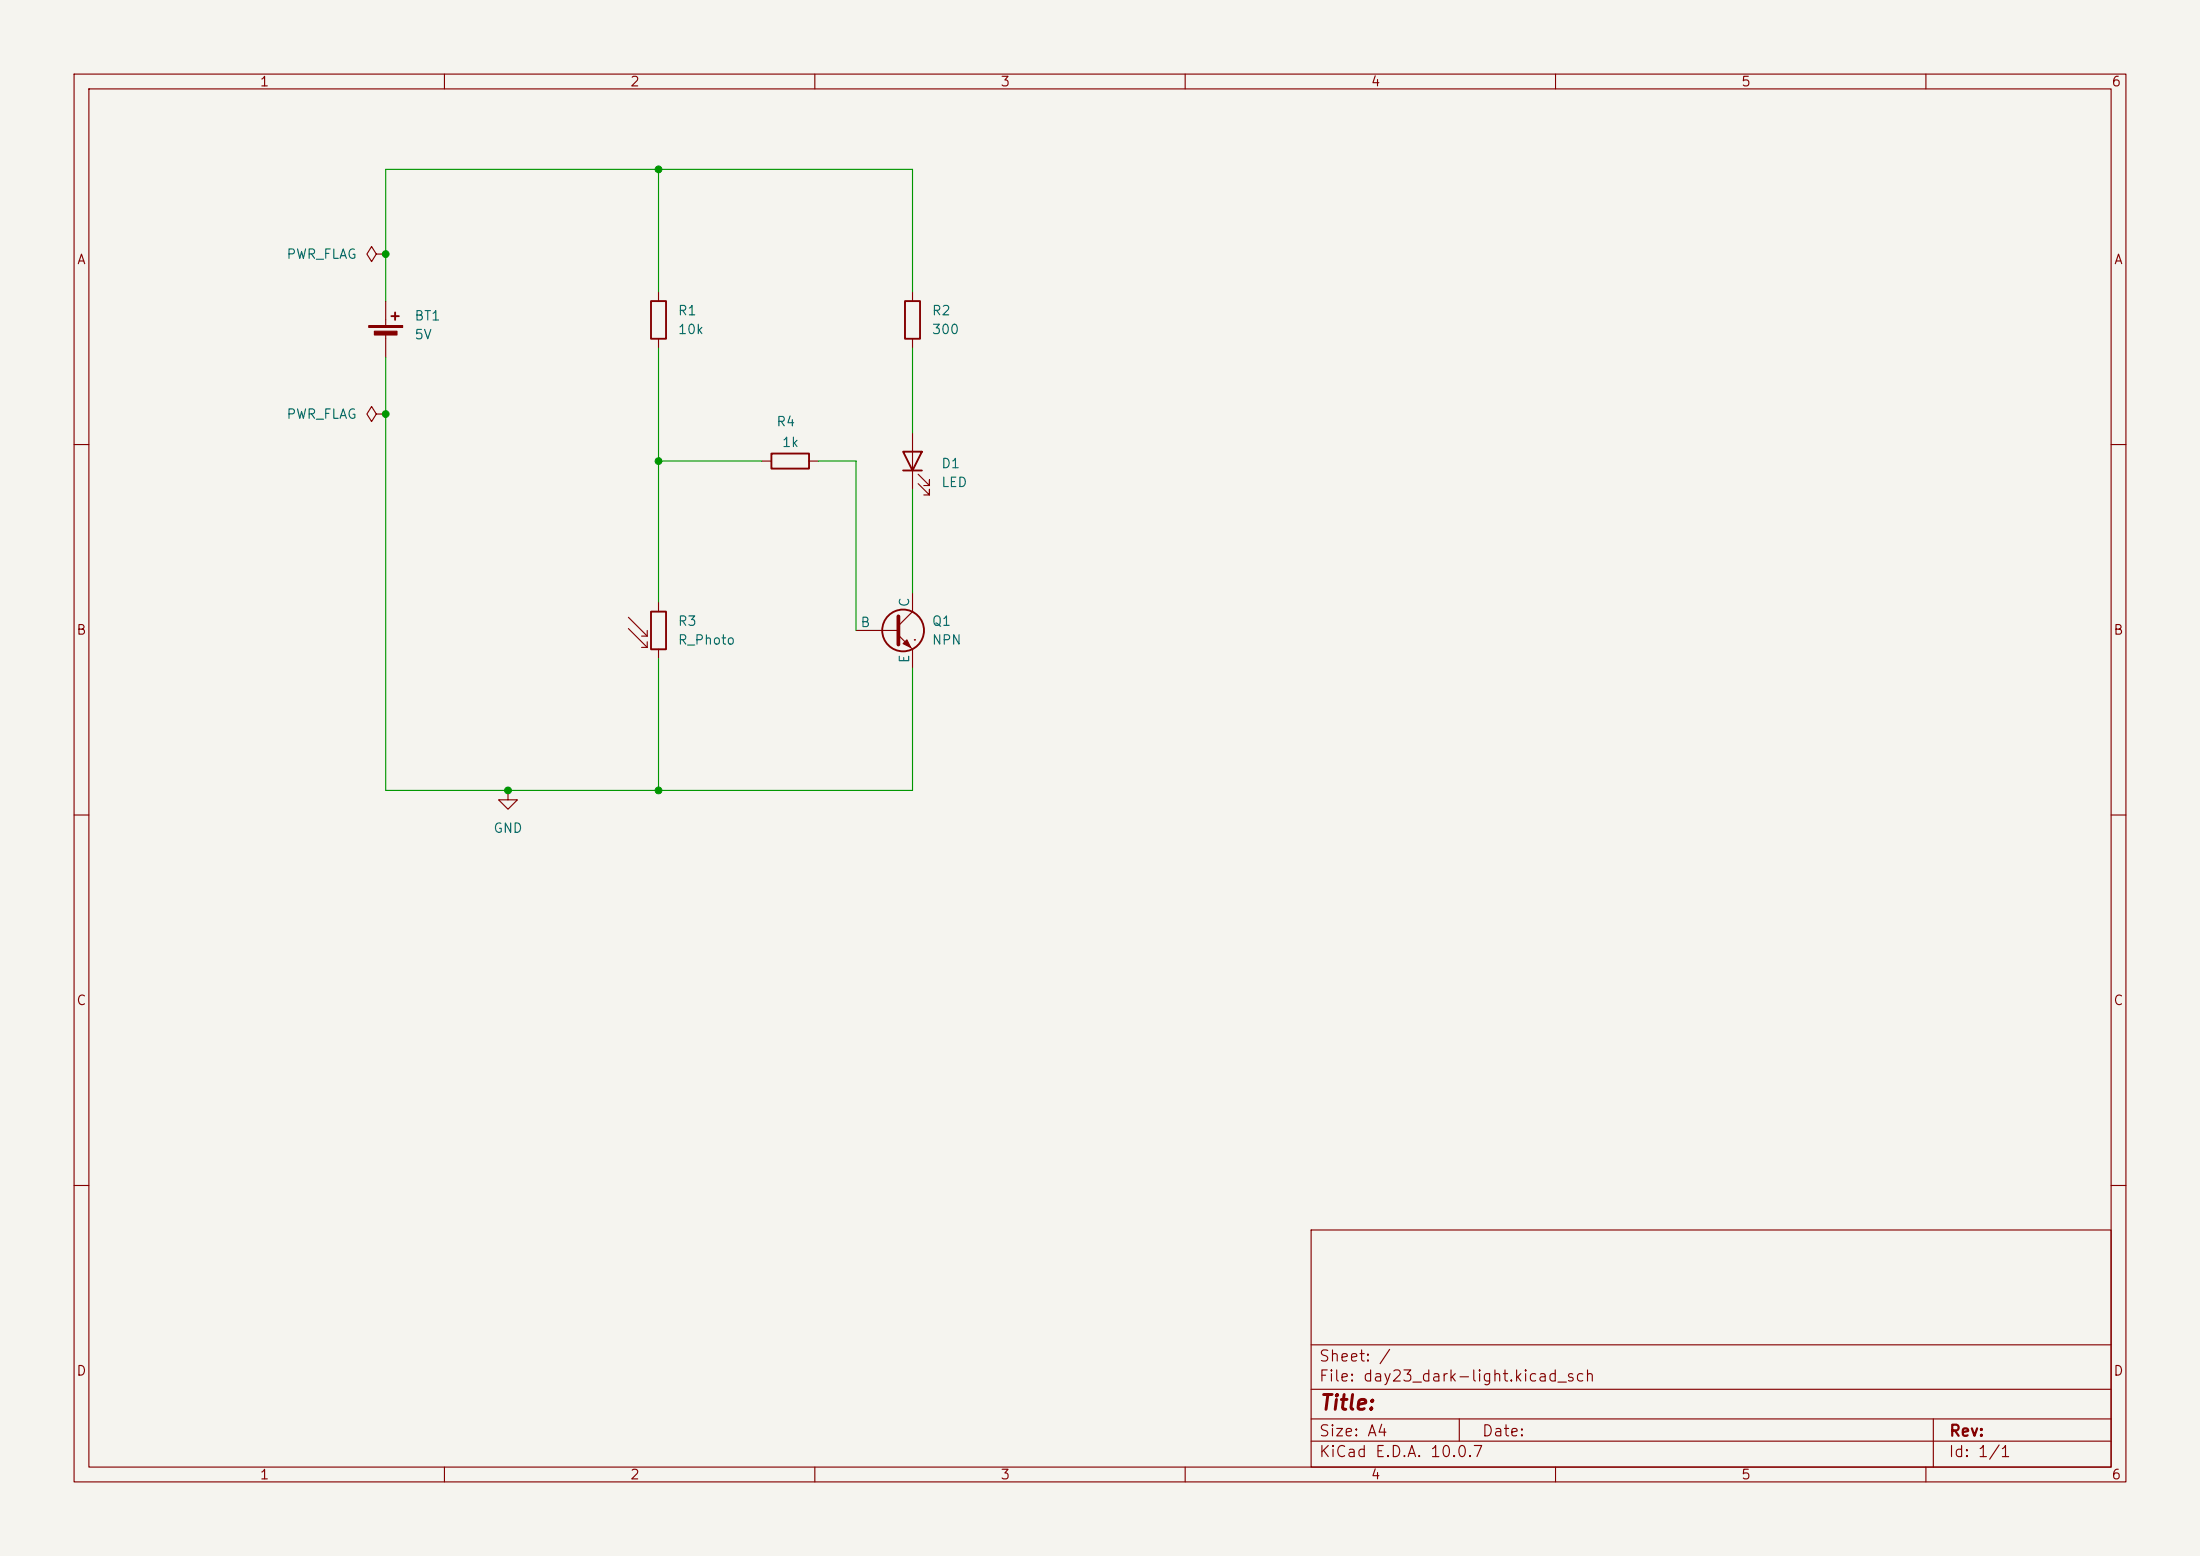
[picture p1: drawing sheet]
(kicad_sch
 (version 20260306)
 (generator "eeschema")
 (generator_version "10.0")
 (paper "A4")
 (lib_symbols
  (symbol "Device:Battery_Cell"
   (pin_numbers (hide yes))
   (pin_names
    (offset 0) (hide yes)) (exclude_from_sim no) (in_bom yes) (on_board yes)
   (in_pos_files yes)
   (duplicate_pin_numbers_are_jumpers no)
   (property "Reference" "BT" (at 2.54 2.54 0) (show_name no) (do_not_autoplace no) (effects (font (size 1.27 1.27)) (justify left)))
   (property "Value" "Battery_Cell" (at 2.54 0 0) (show_name no) (do_not_autoplace no) (effects (font (size 1.27 1.27)) (justify left)))
   (property "Footprint" "" (at 0 1.524 90) (show_name no) (do_not_autoplace no) (hide yes) (effects (font (size 1.27 1.27))))
   (property "Datasheet" "" (at 0 1.524 90) (show_name no) (do_not_autoplace no) (hide yes) (effects (font (size 1.27 1.27))))
   (property "Description" "Single-cell battery" (at 0 0 0) (show_name no) (do_not_autoplace no) (hide yes) (effects (font (size 1.27 1.27))))
   (property "Sim.Device" "V" (at 0 0 0) (show_name no) (do_not_autoplace no) (hide yes) (effects (font (size 1.27 1.27))))
   (property "Sim.Type" "DC" (at 0 0 0) (show_name no) (do_not_autoplace no) (hide yes) (effects (font (size 1.27 1.27))))
   (property "Sim.Pins" "1=+ 2=-" (at 0 0 0) (show_name no) (do_not_autoplace no) (hide yes) (effects (font (size 1.27 1.27))))
   (symbol "Battery_Cell_0_1"
    (rectangle (start -2.286 1.778) (end 2.286 1.524) (stroke (width 0) (type default)) (fill (type outline)))
    (rectangle (start -1.524 1.016) (end 1.524 0.508) (stroke (width 0) (type default)) (fill (type outline)))
    (polyline (pts (xy 0 1.778) (xy 0 2.54)) (stroke (width 0) (type default)) (fill (type none)))
    (polyline (pts (xy 0 0.762) (xy 0 0)) (stroke (width 0) (type default)) (fill (type none)))
    (polyline (pts (xy 0.762 3.048) (xy 1.778 3.048)) (stroke (width 0.254) (type default)) (fill (type none)))
    (polyline (pts (xy 1.27 3.556) (xy 1.27 2.54)) (stroke (width 0.254) (type default)) (fill (type none))))
   (symbol "Battery_Cell_1_1"
    (pin passive line (at 0 5.08 270) (length 2.54) (name "+" (effects (font (size 1.27 1.27)))) (number "1" (effects (font (size 1.27 1.27)))))
    (pin passive line (at 0 -2.54 90) (length 2.54) (name "-" (effects (font (size 1.27 1.27)))) (number "2" (effects (font (size 1.27 1.27))))))
   (embedded_fonts no))
  (symbol "Device:LED"
   (pin_numbers (hide yes))
   (pin_names
    (offset 1.016) (hide yes)) (exclude_from_sim no) (in_bom yes) (on_board yes)
   (in_pos_files yes)
   (duplicate_pin_numbers_are_jumpers no)
   (property "Reference" "D" (at 0 2.54 0) (show_name no) (do_not_autoplace no) (effects (font (size 1.27 1.27))))
   (property "Value" "LED" (at 0 -2.54 0) (show_name no) (do_not_autoplace no) (effects (font (size 1.27 1.27))))
   (property "Footprint" "" (at 0 0 0) (show_name no) (do_not_autoplace no) (hide yes) (effects (font (size 1.27 1.27))))
   (property "Datasheet" "" (at 0 0 0) (show_name no) (do_not_autoplace no) (hide yes) (effects (font (size 1.27 1.27))))
   (property "Description" "Light emitting diode" (at 0 0 0) (show_name no) (do_not_autoplace no) (hide yes) (effects (font (size 1.27 1.27))))
   (property "Sim.Pins" "1=K 2=A" (at 0 0 0) (show_name no) (do_not_autoplace no) (hide yes) (effects (font (size 1.27 1.27))))
   (symbol "LED_0_1"
    (polyline (pts (xy -3.048 -0.762) (xy -4.572 -2.286) (xy -3.81 -2.286) (xy -4.572 -2.286) (xy -4.572 -1.524)) (stroke (width 0) (type default)) (fill (type none)))
    (polyline (pts (xy -1.778 -0.762) (xy -3.302 -2.286) (xy -2.54 -2.286) (xy -3.302 -2.286) (xy -3.302 -1.524)) (stroke (width 0) (type default)) (fill (type none)))
    (polyline (pts (xy -1.27 0) (xy 1.27 0)) (stroke (width 0) (type default)) (fill (type none)))
    (polyline (pts (xy -1.27 -1.27) (xy -1.27 1.27)) (stroke (width 0.254) (type default)) (fill (type none)))
    (polyline (pts (xy 1.27 -1.27) (xy 1.27 1.27) (xy -1.27 0) (xy 1.27 -1.27)) (stroke (width 0.254) (type default)) (fill (type none))))
   (symbol "LED_1_1"
    (pin passive line (at -3.81 0 0) (length 2.54) (name "K" (effects (font (size 1.27 1.27)))) (number "1" (effects (font (size 1.27 1.27)))))
    (pin passive line (at 3.81 0 180) (length 2.54) (name "A" (effects (font (size 1.27 1.27)))) (number "2" (effects (font (size 1.27 1.27))))))
   (embedded_fonts no))
  (symbol "Device:R"
   (pin_numbers (hide yes))
   (pin_names
    (offset 0)) (exclude_from_sim no) (in_bom yes) (on_board yes)
   (in_pos_files yes)
   (duplicate_pin_numbers_are_jumpers no)
   (property "Reference" "R" (at 2.032 0 90) (show_name no) (do_not_autoplace no) (effects (font (size 1.27 1.27))))
   (property "Value" "R" (at 0 0 90) (show_name no) (do_not_autoplace no) (effects (font (size 1.27 1.27))))
   (property "Footprint" "" (at -1.778 0 90) (show_name no) (do_not_autoplace no) (hide yes) (effects (font (size 1.27 1.27))))
   (property "Datasheet" "" (at 0 0 0) (show_name no) (do_not_autoplace no) (hide yes) (effects (font (size 1.27 1.27))))
   (property "Description" "Resistor" (at 0 0 0) (show_name no) (do_not_autoplace no) (hide yes) (effects (font (size 1.27 1.27))))
   (symbol "R_0_1"
    (rectangle (start -1.016 -2.54) (end 1.016 2.54) (stroke (width 0.254) (type default)) (fill (type none))))
   (symbol "R_1_1"
    (pin passive line (at 0 3.81 270) (length 1.27) (name "" (effects (font (size 1.27 1.27)))) (number "1" (effects (font (size 1.27 1.27)))))
    (pin passive line (at 0 -3.81 90) (length 1.27) (name "" (effects (font (size 1.27 1.27)))) (number "2" (effects (font (size 1.27 1.27))))))
   (embedded_fonts no))
  (symbol "Device:R_Photo"
   (pin_numbers (hide yes))
   (pin_names
    (offset 0)) (exclude_from_sim no) (in_bom yes) (on_board yes)
   (in_pos_files yes)
   (duplicate_pin_numbers_are_jumpers no)
   (property "Reference" "R" (at 1.27 1.27 0) (show_name no) (do_not_autoplace no) (effects (font (size 1.27 1.27)) (justify left)))
   (property "Value" "R_Photo" (at 1.27 0 0) (show_name no) (do_not_autoplace no) (effects (font (size 1.27 1.27)) (justify left top)))
   (property "Footprint" "" (at 1.27 -6.35 90) (show_name no) (do_not_autoplace no) (hide yes) (effects (font (size 1.27 1.27)) (justify left)))
   (property "Datasheet" "" (at 0 -1.27 0) (show_name no) (do_not_autoplace no) (hide yes) (effects (font (size 1.27 1.27))))
   (property "Description" "Photoresistor" (at 0 0 0) (show_name no) (do_not_autoplace no) (hide yes) (effects (font (size 1.27 1.27))))
   (symbol "R_Photo_0_1"
    (polyline (pts (xy -1.524 -0.762) (xy -4.064 1.778)) (stroke (width 0) (type default)) (fill (type none)))
    (polyline (pts (xy -1.524 -0.762) (xy -2.286 -0.762)) (stroke (width 0) (type default)) (fill (type none)))
    (polyline (pts (xy -1.524 -0.762) (xy -1.524 0)) (stroke (width 0) (type default)) (fill (type none)))
    (polyline (pts (xy -1.524 -2.286) (xy -4.064 0.254)) (stroke (width 0) (type default)) (fill (type none)))
    (polyline (pts (xy -1.524 -2.286) (xy -2.286 -2.286)) (stroke (width 0) (type default)) (fill (type none)))
    (polyline (pts (xy -1.524 -2.286) (xy -1.524 -1.524)) (stroke (width 0) (type default)) (fill (type none)))
    (rectangle (start -1.016 2.54) (end 1.016 -2.54) (stroke (width 0.254) (type default)) (fill (type none))))
   (symbol "R_Photo_1_1"
    (pin passive line (at 0 3.81 270) (length 1.27) (name "" (effects (font (size 1.27 1.27)))) (number "1" (effects (font (size 1.27 1.27)))))
    (pin passive line (at 0 -3.81 90) (length 1.27) (name "" (effects (font (size 1.27 1.27)))) (number "2" (effects (font (size 1.27 1.27))))))
   (embedded_fonts no))
  (symbol "Simulation_SPICE:NPN"
   (pin_numbers (hide yes))
   (pin_names
    (offset 0)) (exclude_from_sim no) (in_bom yes) (on_board yes)
   (in_pos_files yes)
   (duplicate_pin_numbers_are_jumpers no)
   (property "Reference" "Q" (at -2.54 7.62 0) (show_name no) (do_not_autoplace no) (effects (font (size 1.27 1.27))))
   (property "Value" "NPN" (at -2.54 5.08 0) (show_name no) (do_not_autoplace no) (effects (font (size 1.27 1.27))))
   (property "Footprint" "" (at 63.5 0 0) (show_name no) (do_not_autoplace no) (hide yes) (effects (font (size 1.27 1.27))))
   (property "Datasheet" "https://ngspice.sourceforge.io/docs/ngspice-html-manual/manual.xhtml#cha_BJTs" (at 63.5 0 0) (show_name no) (do_not_autoplace no) (hide yes) (effects (font (size 1.27 1.27))))
   (property "Description" "Bipolar transistor symbol for simulation only, substrate tied to the emitter" (at 0 0 0) (show_name no) (do_not_autoplace no) (hide yes) (effects (font (size 1.27 1.27))))
   (property "Sim.Device" "NPN" (at 0 0 0) (show_name no) (do_not_autoplace no) (hide yes) (effects (font (size 1.27 1.27))))
   (property "Sim.Type" "GUMMELPOON" (at 0 0 0) (show_name no) (do_not_autoplace no) (hide yes) (effects (font (size 1.27 1.27))))
   (property "Sim.Pins" "1=C 2=B 3=E" (at 0 0 0) (show_name no) (do_not_autoplace no) (hide yes) (effects (font (size 1.27 1.27))))
   (symbol "NPN_0_1"
    (polyline (pts (xy -2.54 0) (xy 0.635 0)) (stroke (width 0.1524) (type default)) (fill (type none)))
    (polyline (pts (xy 0.635 1.905) (xy 0.635 -1.905) (xy 0.635 -1.905)) (stroke (width 0.508) (type default)) (fill (type none)))
    (polyline (pts (xy 0.635 0.635) (xy 2.54 2.54)) (stroke (width 0) (type default)) (fill (type none)))
    (polyline (pts (xy 0.635 -0.635) (xy 2.54 -2.54) (xy 2.54 -2.54)) (stroke (width 0) (type default)) (fill (type none)))
    (circle (center 1.27 0) (radius 2.8194) (stroke (width 0.254) (type default)) (fill (type none)))
    (polyline (pts (xy 1.27 -1.778) (xy 1.778 -1.27) (xy 2.286 -2.286) (xy 1.27 -1.778) (xy 1.27 -1.778)) (stroke (width 0) (type default)) (fill (type outline)))
    (polyline (pts (xy 2.794 -1.27) (xy 2.794 -1.27)) (stroke (width 0.1524) (type default)) (fill (type none)))
    (polyline (pts (xy 2.794 -1.27) (xy 2.794 -1.27)) (stroke (width 0.1524) (type default)) (fill (type none))))
   (symbol "NPN_1_1"
    (pin open_collector line (at 2.54 5.08 270) (length 2.54) (name "C" (effects (font (size 1.27 1.27)))) (number "1" (effects (font (size 1.27 1.27)))))
    (pin input line (at -5.08 0 0) (length 2.54) (name "B" (effects (font (size 1.27 1.27)))) (number "2" (effects (font (size 1.27 1.27)))))
    (pin open_emitter line (at 2.54 -5.08 90) (length 2.54) (name "E" (effects (font (size 1.27 1.27)))) (number "3" (effects (font (size 1.27 1.27))))))
   (embedded_fonts no))
  (symbol "power:GND"
   (power global)
   (pin_numbers (hide yes))
   (pin_names
    (offset 0) (hide yes)) (exclude_from_sim no) (in_bom yes) (on_board yes)
   (in_pos_files yes)
   (duplicate_pin_numbers_are_jumpers no)
   (property "Reference" "#PWR" (at 0 -6.35 0) (show_name no) (do_not_autoplace no) (hide yes) (effects (font (size 1.27 1.27))))
   (property "Value" "GND" (at 0 -3.81 0) (show_name no) (do_not_autoplace no) (effects (font (size 1.27 1.27))))
   (property "Footprint" "" (at 0 0 0) (show_name no) (do_not_autoplace no) (hide yes) (effects (font (size 1.27 1.27))))
   (property "Datasheet" "" (at 0 0 0) (show_name no) (do_not_autoplace no) (hide yes) (effects (font (size 1.27 1.27))))
   (property "Description" "Power symbol creates a global label with name \"GND\" , ground" (at 0 0 0) (show_name no) (do_not_autoplace no) (hide yes) (effects (font (size 1.27 1.27))))
   (symbol "GND_0_1"
    (polyline (pts (xy 0 0) (xy 0 -1.27) (xy 1.27 -1.27) (xy 0 -2.54) (xy -1.27 -1.27) (xy 0 -1.27)) (stroke (width 0) (type default)) (fill (type none))))
   (symbol "GND_1_1"
    (pin power_in line (at 0 0 270) (length 0) (name "" (effects (font (size 1.27 1.27)))) (number "1" (effects (font (size 1.27 1.27))))))
   (embedded_fonts no))
  (symbol "power:PWR_FLAG"
   (power global)
   (pin_numbers (hide yes))
   (pin_names
    (offset 0) (hide yes)) (exclude_from_sim no) (in_bom yes) (on_board yes)
   (in_pos_files yes)
   (duplicate_pin_numbers_are_jumpers no)
   (property "Reference" "#FLG" (at 0 1.905 0) (show_name no) (do_not_autoplace no) (hide yes) (effects (font (size 1.27 1.27))))
   (property "Value" "PWR_FLAG" (at 0 3.81 0) (show_name no) (do_not_autoplace no) (effects (font (size 1.27 1.27))))
   (property "Footprint" "" (at 0 0 0) (show_name no) (do_not_autoplace no) (hide yes) (effects (font (size 1.27 1.27))))
   (property "Datasheet" "" (at 0 0 0) (show_name no) (do_not_autoplace no) (hide yes) (effects (font (size 1.27 1.27))))
   (property "Description" "Special symbol for telling ERC where power comes from" (at 0 0 0) (show_name no) (do_not_autoplace no) (hide yes) (effects (font (size 1.27 1.27))))
   (symbol "PWR_FLAG_0_0"
    (pin power_out line (at 0 0 90) (length 0) (name "" (effects (font (size 1.27 1.27)))) (number "1" (effects (font (size 1.27 1.27))))))
   (symbol "PWR_FLAG_0_1"
    (polyline (pts (xy 0 0) (xy 0 1.27) (xy -1.016 1.905) (xy 0 2.54) (xy 1.016 1.905) (xy 0 1.27)) (stroke (width 0) (type default)) (fill (type none))))
   (embedded_fonts no)))
 (junction
  (at 88.9 62.23)
  (diameter 0)
  (color 0 0 0 0))
 (junction
  (at 88.9 106.68)
  (diameter 0)
  (color 0 0 0 0))
 (junction
  (at 52.07 55.88)
  (diameter 0)
  (color 0 0 0 0))
 (junction
  (at 52.07 34.29)
  (diameter 0)
  (color 0 0 0 0))
 (junction
  (at 68.58 106.68)
  (diameter 0)
  (color 0 0 0 0))
 (junction
  (at 88.9 22.86)
  (diameter 0)
  (color 0 0 0 0))
 (wire
  (pts (xy 88.9 88.9) (xy 88.9 106.68))
  (stroke (width 0) (type default)))
 (wire
  (pts (xy 115.57 62.23) (xy 115.57 85.09))
  (stroke (width 0) (type default)))
 (wire
  (pts (xy 52.07 34.29) (xy 52.07 22.86))
  (stroke (width 0) (type default)))
 (wire
  (pts (xy 110.49 62.23) (xy 115.57 62.23))
  (stroke (width 0) (type default)))
 (wire
  (pts (xy 88.9 22.86) (xy 88.9 39.37))
  (stroke (width 0) (type default)))
 (wire
  (pts (xy 123.19 90.17) (xy 123.19 106.68))
  (stroke (width 0) (type default)))
 (wire
  (pts (xy 88.9 62.23) (xy 102.87 62.23))
  (stroke (width 0) (type default)))
 (wire
  (pts (xy 88.9 62.23) (xy 88.9 81.28))
  (stroke (width 0) (type default)))
 (wire
  (pts (xy 88.9 46.99) (xy 88.9 62.23))
  (stroke (width 0) (type default)))
 (wire
  (pts (xy 88.9 106.68) (xy 68.58 106.68))
  (stroke (width 0) (type default)))
 (wire
  (pts (xy 52.07 106.68) (xy 52.07 55.88))
  (stroke (width 0) (type default)))
 (wire
  (pts (xy 123.19 46.99) (xy 123.19 58.42))
  (stroke (width 0) (type default)))
 (wire
  (pts (xy 123.19 66.04) (xy 123.19 80.01))
  (stroke (width 0) (type default)))
 (wire
  (pts (xy 123.19 22.86) (xy 88.9 22.86))
  (stroke (width 0) (type default)))
 (wire
  (pts (xy 52.07 40.64) (xy 52.07 34.29))
  (stroke (width 0) (type default)))
 (wire
  (pts (xy 123.19 39.37) (xy 123.19 22.86))
  (stroke (width 0) (type default)))
 (wire
  (pts (xy 68.58 106.68) (xy 52.07 106.68))
  (stroke (width 0) (type default)))
 (wire
  (pts (xy 123.19 106.68) (xy 88.9 106.68))
  (stroke (width 0) (type default)))
 (wire
  (pts (xy 52.07 22.86) (xy 88.9 22.86))
  (stroke (width 0) (type default)))
 (wire
  (pts (xy 52.07 55.88) (xy 52.07 48.26))
  (stroke (width 0) (type default)))
 (symbol
  (lib_id "power:GND")
  (at 68.58 106.68 0)
  (unit 1)
  (body_style 1)
  (exclude_from_sim no)
  (in_bom yes)
  (on_board yes)
  (in_pos_files yes)
  (dnp no)
  (fields_autoplaced yes)
  (property "Reference" "#PWR01" (at 68.58 113.03 0) (hide yes) (show_name no) (do_not_autoplace no) (effects (font (size 1.27 1.27))))
  (property "Value" "GND" (at 68.58 111.76 0) (show_name no) (do_not_autoplace no) (effects (font (size 1.27 1.27))))
  (property "Footprint" "" (at 68.58 106.68 0) (hide yes) (show_name no) (do_not_autoplace no) (effects (font (size 1.27 1.27))))
  (property "Datasheet" "" (at 68.58 106.68 0) (hide yes) (show_name no) (do_not_autoplace no) (effects (font (size 1.27 1.27))))
  (property "Description" "Power symbol creates a global label with name \"GND\" , ground" (at 68.58 106.68 0) (hide yes) (show_name no) (do_not_autoplace no) (effects (font (size 1.27 1.27))))
  (pin "1"))
 (symbol
  (lib_id "Device:R")
  (at 88.9 43.18 0)
  (unit 1)
  (body_style 1)
  (exclude_from_sim no)
  (in_bom yes)
  (on_board yes)
  (in_pos_files yes)
  (dnp no)
  (fields_autoplaced yes)
  (property "Reference" "R1" (at 91.44 41.9099 0) (show_name no) (do_not_autoplace no) (effects (font (size 1.27 1.27)) (justify left)))
  (property "Value" "10k" (at 91.44 44.4499 0) (show_name no) (do_not_autoplace no) (effects (font (size 1.27 1.27)) (justify left)))
  (property "Footprint" "" (at 87.122 43.18 90) (hide yes) (show_name no) (do_not_autoplace no) (effects (font (size 1.27 1.27))))
  (property "Datasheet" "" (at 88.9 43.18 0) (hide yes) (show_name no) (do_not_autoplace no) (effects (font (size 1.27 1.27))))
  (property "Description" "Resistor" (at 88.9 43.18 0) (hide yes) (show_name no) (do_not_autoplace no) (effects (font (size 1.27 1.27))))
  (pin "1")
  (pin "2"))
 (symbol
  (lib_id "Device:LED")
  (at 123.19 62.23 90)
  (unit 1)
  (body_style 1)
  (exclude_from_sim no)
  (in_bom yes)
  (on_board yes)
  (in_pos_files yes)
  (dnp no)
  (fields_autoplaced yes)
  (property "Reference" "D1" (at 127 62.5474 90) (show_name no) (do_not_autoplace no) (effects (font (size 1.27 1.27)) (justify right)))
  (property "Value" "LED" (at 127 65.0874 90) (show_name no) (do_not_autoplace no) (effects (font (size 1.27 1.27)) (justify right)))
  (property "Footprint" "" (at 123.19 62.23 0) (hide yes) (show_name no) (do_not_autoplace no) (effects (font (size 1.27 1.27))))
  (property "Datasheet" "" (at 123.19 62.23 0) (hide yes) (show_name no) (do_not_autoplace no) (effects (font (size 1.27 1.27))))
  (property "Description" "Light emitting diode" (at 123.19 62.23 0) (hide yes) (show_name no) (do_not_autoplace no) (effects (font (size 1.27 1.27))))
  (property "Sim.Pins" "1=K 2=A" (at 123.19 62.23 0) (hide yes) (show_name no) (do_not_autoplace no) (effects (font (size 1.27 1.27))))
  (pin "1")
  (pin "2"))
 (symbol
  (lib_id "Device:R_Photo")
  (at 88.9 85.09 0)
  (unit 1)
  (body_style 1)
  (exclude_from_sim no)
  (in_bom yes)
  (on_board yes)
  (in_pos_files yes)
  (dnp no)
  (fields_autoplaced yes)
  (property "Reference" "R3" (at 91.44 83.8199 0) (show_name no) (do_not_autoplace no) (effects (font (size 1.27 1.27)) (justify left)))
  (property "Value" "R_Photo" (at 91.44 86.3599 0) (show_name no) (do_not_autoplace no) (effects (font (size 1.27 1.27)) (justify left)))
  (property "Footprint" "" (at 90.17 91.44 90) (hide yes) (show_name no) (do_not_autoplace no) (effects (font (size 1.27 1.27)) (justify left)))
  (property "Datasheet" "" (at 88.9 86.36 0) (hide yes) (show_name no) (do_not_autoplace no) (effects (font (size 1.27 1.27))))
  (property "Description" "Photoresistor" (at 88.9 85.09 0) (hide yes) (show_name no) (do_not_autoplace no) (effects (font (size 1.27 1.27))))
  (pin "1")
  (pin "2"))
 (symbol
  (lib_id "Device:R")
  (at 106.68 62.23 90)
  (unit 1)
  (body_style 1)
  (exclude_from_sim no)
  (in_bom yes)
  (on_board yes)
  (in_pos_files yes)
  (dnp no)
  (property "Reference" "R4" (at 107.442 56.896 90) (show_name no) (do_not_autoplace no) (effects (font (size 1.27 1.27)) (justify left)))
  (property "Value" "1k" (at 107.9499 59.69 90) (show_name no) (do_not_autoplace no) (effects (font (size 1.27 1.27)) (justify left)))
  (property "Footprint" "" (at 106.68 64.008 90) (hide yes) (show_name no) (do_not_autoplace no) (effects (font (size 1.27 1.27))))
  (property "Datasheet" "" (at 106.68 62.23 0) (hide yes) (show_name no) (do_not_autoplace no) (effects (font (size 1.27 1.27))))
  (property "Description" "Resistor" (at 106.68 62.23 0) (hide yes) (show_name no) (do_not_autoplace no) (effects (font (size 1.27 1.27))))
  (pin "1")
  (pin "2"))
 (symbol
  (lib_id "power:PWR_FLAG")
  (at 52.07 34.29 90)
  (unit 1)
  (body_style 1)
  (exclude_from_sim no)
  (in_bom yes)
  (on_board yes)
  (in_pos_files yes)
  (dnp no)
  (fields_autoplaced yes)
  (property "Reference" "#FLG01" (at 50.165 34.29 0) (hide yes) (show_name no) (do_not_autoplace no) (effects (font (size 1.27 1.27))))
  (property "Value" "PWR_FLAG" (at 48.26 34.2899 90) (show_name no) (do_not_autoplace no) (effects (font (size 1.27 1.27)) (justify left)))
  (property "Footprint" "" (at 52.07 34.29 0) (hide yes) (show_name no) (do_not_autoplace no) (effects (font (size 1.27 1.27))))
  (property "Datasheet" "" (at 52.07 34.29 0) (hide yes) (show_name no) (do_not_autoplace no) (effects (font (size 1.27 1.27))))
  (property "Description" "Special symbol for telling ERC where power comes from" (at 52.07 34.29 0) (hide yes) (show_name no) (do_not_autoplace no) (effects (font (size 1.27 1.27))))
  (pin "1"))
 (symbol
  (lib_id "power:PWR_FLAG")
  (at 52.07 55.88 90)
  (unit 1)
  (body_style 1)
  (exclude_from_sim no)
  (in_bom yes)
  (on_board yes)
  (in_pos_files yes)
  (dnp no)
  (fields_autoplaced yes)
  (property "Reference" "#FLG02" (at 50.165 55.88 0) (hide yes) (show_name no) (do_not_autoplace no) (effects (font (size 1.27 1.27))))
  (property "Value" "PWR_FLAG" (at 48.26 55.8799 90) (show_name no) (do_not_autoplace no) (effects (font (size 1.27 1.27)) (justify left)))
  (property "Footprint" "" (at 52.07 55.88 0) (hide yes) (show_name no) (do_not_autoplace no) (effects (font (size 1.27 1.27))))
  (property "Datasheet" "" (at 52.07 55.88 0) (hide yes) (show_name no) (do_not_autoplace no) (effects (font (size 1.27 1.27))))
  (property "Description" "Special symbol for telling ERC where power comes from" (at 52.07 55.88 0) (hide yes) (show_name no) (do_not_autoplace no) (effects (font (size 1.27 1.27))))
  (pin "1"))
 (symbol
  (lib_id "Device:R")
  (at 123.19 43.18 0)
  (unit 1)
  (body_style 1)
  (exclude_from_sim no)
  (in_bom yes)
  (on_board yes)
  (in_pos_files yes)
  (dnp no)
  (fields_autoplaced yes)
  (property "Reference" "R2" (at 125.73 41.9099 0) (show_name no) (do_not_autoplace no) (effects (font (size 1.27 1.27)) (justify left)))
  (property "Value" "300" (at 125.73 44.4499 0) (show_name no) (do_not_autoplace no) (effects (font (size 1.27 1.27)) (justify left)))
  (property "Footprint" "" (at 121.412 43.18 90) (hide yes) (show_name no) (do_not_autoplace no) (effects (font (size 1.27 1.27))))
  (property "Datasheet" "" (at 123.19 43.18 0) (hide yes) (show_name no) (do_not_autoplace no) (effects (font (size 1.27 1.27))))
  (property "Description" "Resistor" (at 123.19 43.18 0) (hide yes) (show_name no) (do_not_autoplace no) (effects (font (size 1.27 1.27))))
  (pin "1")
  (pin "2"))
 (symbol
  (lib_id "Simulation_SPICE:NPN")
  (at 120.65 85.09 0)
  (unit 1)
  (body_style 1)
  (exclude_from_sim no)
  (in_bom yes)
  (on_board yes)
  (in_pos_files yes)
  (dnp no)
  (fields_autoplaced yes)
  (property "Reference" "Q1" (at 125.73 83.8199 0) (show_name no) (do_not_autoplace no) (effects (font (size 1.27 1.27)) (justify left)))
  (property "Value" "NPN" (at 125.73 86.3599 0) (show_name no) (do_not_autoplace no) (effects (font (size 1.27 1.27)) (justify left)))
  (property "Footprint" "" (at 184.15 85.09 0) (hide yes) (show_name no) (do_not_autoplace no) (effects (font (size 1.27 1.27))))
  (property "Datasheet" "https://ngspice.sourceforge.io/docs/ngspice-html-manual/manual.xhtml#cha_BJTs" (at 184.15 85.09 0) (hide yes) (show_name no) (do_not_autoplace no) (effects (font (size 1.27 1.27))))
  (property "Description" "Bipolar transistor symbol for simulation only, substrate tied to the emitter" (at 120.65 85.09 0) (hide yes) (show_name no) (do_not_autoplace no) (effects (font (size 1.27 1.27))))
  (property "Sim.Device" "NPN" (at 120.65 85.09 0) (hide yes) (show_name no) (do_not_autoplace no) (effects (font (size 1.27 1.27))))
  (property "Sim.Type" "GUMMELPOON" (at 120.65 85.09 0) (hide yes) (show_name no) (do_not_autoplace no) (effects (font (size 1.27 1.27))))
  (property "Sim.Pins" "1=C 2=B 3=E" (at 120.65 85.09 0) (hide yes) (show_name no) (do_not_autoplace no) (effects (font (size 1.27 1.27))))
  (pin "1")
  (pin "3")
  (pin "2"))
 (symbol
  (lib_id "Device:Battery_Cell")
  (at 52.07 45.72 0)
  (unit 1)
  (body_style 1)
  (exclude_from_sim no)
  (in_bom yes)
  (on_board yes)
  (in_pos_files yes)
  (dnp no)
  (fields_autoplaced yes)
  (property "Reference" "BT1" (at 55.88 42.6084 0) (show_name no) (do_not_autoplace no) (effects (font (size 1.27 1.27)) (justify left)))
  (property "Value" "5V" (at 55.88 45.1484 0) (show_name no) (do_not_autoplace no) (effects (font (size 1.27 1.27)) (justify left)))
  (property "Footprint" "" (at 52.07 44.196 90) (hide yes) (show_name no) (do_not_autoplace no) (effects (font (size 1.27 1.27))))
  (property "Datasheet" "" (at 52.07 44.196 90) (hide yes) (show_name no) (do_not_autoplace no) (effects (font (size 1.27 1.27))))
  (property "Description" "Single-cell battery" (at 52.07 45.72 0) (hide yes) (show_name no) (do_not_autoplace no) (effects (font (size 1.27 1.27))))
  (property "Sim.Device" "V" (at 52.07 45.72 0) (hide yes) (show_name no) (do_not_autoplace no) (effects (font (size 1.27 1.27))))
  (property "Sim.Type" "DC" (at 52.07 45.72 0) (hide yes) (show_name no) (do_not_autoplace no) (effects (font (size 1.27 1.27))))
  (property "Sim.Pins" "1=+ 2=-" (at 52.07 45.72 0) (hide yes) (show_name no) (do_not_autoplace no) (effects (font (size 1.27 1.27))))
  (pin "2")
  (pin "1"))
 (sheet_instances
  (path ""
   (page "1")))
 (embedded_fonts no))
